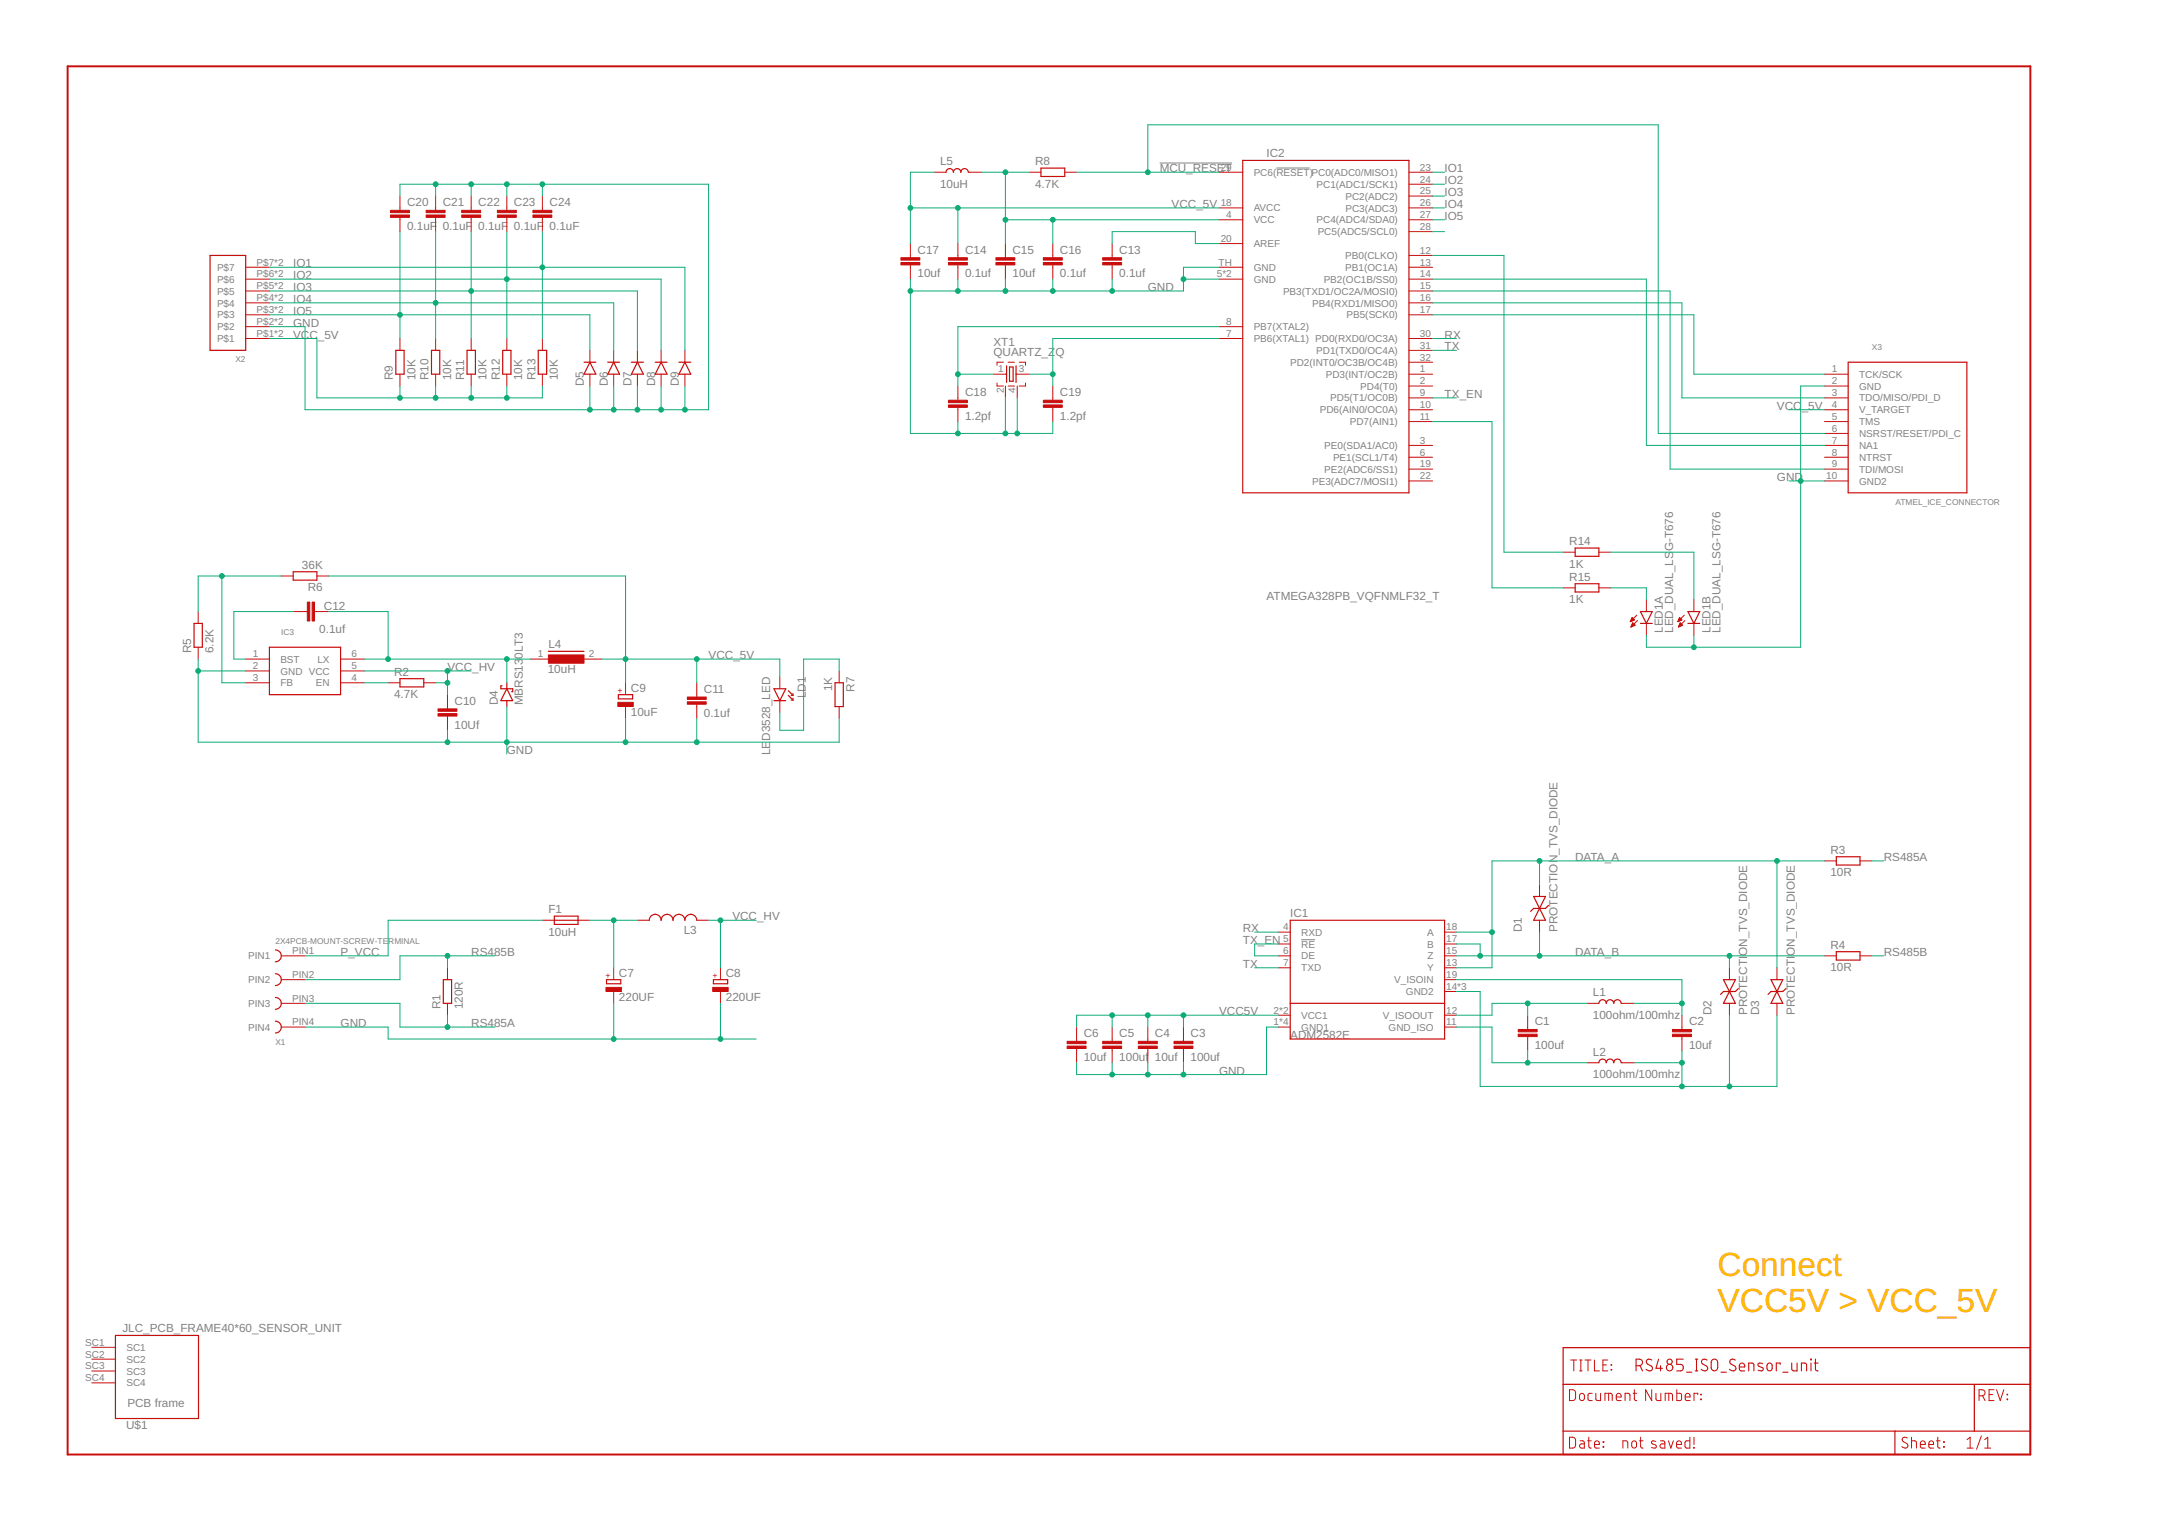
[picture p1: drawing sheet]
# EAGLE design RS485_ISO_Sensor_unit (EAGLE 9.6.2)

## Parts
C1  100uf  SMD_C0603  [0603]
C2  10uf  SMD_C0603  [0603]
C3  100uf  SMD_C0603  [0603]
C4  10uf  SMD_C0603  [0603]
C5  100uf  SMD_C0603  [0603]
C6  10uf  SMD_C0603  [0603]
C7  220UF  RADIAL_330UF_25V_8MM  [3.6MM]
C8  220UF  RADIAL_330UF_25V_8MM  [3.6MM]
C9  10uF  TANTAL_686_7343  [D/7343-31R]
C10  10Uf  SMD_C1206  [1206]
C11  0.1uf  SMD_C0603  [0603]
C12  0.1uf  SMD_C0603  [0603]
C13  0.1uf  SMD_C0603  [0603]
C14  0.1uf  SMD_C0603  [0603]
C15  10uf  SMD_C3528  [3528]
C16  0.1uf  SMD_C0603  [0603]
C17  10uf  SMD_C3528  [3528]
C18  1.2pf  SMD_C0603  [0603]
C19  1.2pf  SMD_C0603  [0603]
C20  0.1uF  SMD_C0603  [0603]
C21  0.1uF  SMD_C0603  [0603]
C22  0.1uF  SMD_C0603  [0603]
C23  0.1uF  SMD_C0603  [0603]
C24  0.1uF  SMD_C0603  [0603]
D1  PROTECTION_TVS_DIODE  [SMA403D]
D2  PROTECTION_TVS_DIODE  [SMA403D]
D3  PROTECTION_TVS_DIODE  [SMA403D]
D4  MBRS130LT3  [SMB]
D5  L1N4148WT1GSOD123_GALILE0_SMALL  [SOD-123_MINI-SMA]
D6  L1N4148WT1GSOD123_GALILE0_SMALL  [SOD-123_MINI-SMA]
D7  L1N4148WT1GSOD123_GALILE0_SMALL  [SOD-123_MINI-SMA]
D8  L1N4148WT1GSOD123_GALILE0_SMALL  [SOD-123_MINI-SMA]
D9  L1N4148WT1GSOD123_GALILE0_SMALL  [SOD-123_MINI-SMA]
F1  10uH  SMD_FUSE  [SMD_2410_FUSE_NOK]
IC1  ADM2582E  [SO20L]
IC2  ATMEGA328PB_VQFNMLF32_T  [MLF32-TH]
IC3  BD9G101G_SOT23(6)  [SOT-23(6)]
L1  100ohm/100mhz  SMD_L  [0805]
L2  100ohm/100mhz  SMD_L  [0805]
L3  L-US0207/2V  [0207/2V]
L4  10uH  DR74  [DR74]
L5  10uH  SMD_L  [0805]
LD1  LED3528_LED  [3528]
LED1  LED_DUAL_LSG-T676  [P-LCC4-0]
R1  120R  R-EU_0204/5  [0204/5]
R2  4.7K  SMD_R0603  [0603]
R3  10R  SMD_R1206  [1206]
R4  10R  SMD_R1206  [1206]
R5  6.2K  SMD_R0603  [0603]
R6  36K  SMD_R0603  [0603]
R7  1K  SMD_R0603  [0603]
R8  4.7K  SMD_R0603  [0603]
R9  10K  SMD_R0603  [0603]
R10  10K  SMD_R0603  [0603]
R11  10K  SMD_R0603  [0603]
R12  10K  SMD_R0603  [0603]
R13  10K  SMD_R0603  [0603]
R14  1K  SMD_R0603  [0603]
R15  1K  SMD_R0603  [0603]
U$1  JLC_PCB_FRAME40*60_SENSOR_UNIT  [40X60_SENSOR_UNIT]
X1  2X4PCB-MOUNT-SCREW-TERMINAL  [2X4PCB-MOUNT-SCREW-TERMINAL]
X2  WAGO250_X7  [WAGO250_FP_7X]
X3  ATMEL_ICE_CONNECTOR  [MINI10P_SPI/JTAG/PDI]
XT1  QUARTZ_ZQ  [QUARTZ_3X3MM]

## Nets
!MCU_RESET: IC2.29(PC6(!RESET!)) R8.2 X3.6(NSRST/RESET/PDI_C)
AREF: C13.1 IC2.20(AREF)
AVCC: C14.1 C17.M IC2.18(AVCC) L5.1
DATA_A: D1.P$2(C) D3.P$2(C) IC1.13(Y) IC1.18(A) R3.1
DATA_B: D1.P$1(A) D2.P$2(C) IC1.15(Z) IC1.17(B) R4.1
GND: C3.2 C4.2 C5.2 C6.2 C7.P$1(-) C8.P$1(-) C9.- C10.2 C11.2 C13.2 C14.2 C15.P C16.2 C17.P C18.2 C19.2 C20.1 C21.1 C22.1 C23.1 C24.1 D4.A D5.A D6.A D7.A D8.A D9.A IC1.1(GND1) IC1.3(GND1) IC1.9(GND1) IC1.10(GND1) IC2.5(GND) IC2.21(GND) IC2.TH(GND) IC3.2(GND) LED1.1(A:C) LED1.3(B:C) R5.1 R7.2 X1.PIN4 X2.P$2 X2.U$2 X3.2(GND) X3.10(GND2) XT1.2 XT1.4
GND2: C2.2 D2.P$1(A) D3.P$1(A) IC1.14(GND2) IC1.16(GND2) IC1.20(GND2) L2.2
IO1: C24.2 D9.C IC2.23(PC0(ADC0/MISO1)) R13.2 X2.P$7 X2.U$7
IO2: C23.2 D8.C IC2.24(PC1(ADC1/SCK1)) R12.2 X2.P$6 X2.U$6
IO3: C22.2 D7.C IC2.25(PC2(ADC2)) R11.2 X2.P$5 X2.U$5
IO4: C21.2 D6.C IC2.26(PC3(ADC3)) R10.2 X2.P$4 X2.U$4
IO5: C20.2 D5.C IC2.27(PC4(ADC4/SDA0)) R9.2 X2.P$3 X2.U$3
N$1: C7.P$2(+) F1.P$2 L3.1
N$2: IC3.4(EN) R2.1
N$3: C1.1 IC1.12(V_ISOOUT) L1.1
N$4: C2.1 IC1.19(V_ISOIN) L1.2
N$5: C1.2 IC1.11(GND_ISO) L2.1
N$6: C12.1 IC3.1(BST)
N$7: IC3.3(FB) R5.2 R6.2
N$8: C12.2 D4.C IC3.6(LX) L4.1
N$9: LED1.2(A:A) R15.2
N$10: LED1.4(B:A) R14.2
N$11: IC2.12(PB0(CLKO)) R14.1
N$12: LD1.M(K) R7.1
N$13: IC2.17(PB5(SCK0)) X3.1(TCK/SCK)
N$14: IC2.16(PB4(RXD1/MISO0)) X3.3(TDO/MISO/PDI_D)
N$15: IC2.15(PB3(TXD1/OC2A/MOSI0)) X3.9(TDI/MOSI)
N$16: IC2.11(PD7(AIN1)) R15.1
N$17: IC2.14(PB2(OC1B/SS0)) X3.7(NA1)
N$18: C18.1 IC2.8(PB7(XTAL2)) XT1.1
N$19: C19.1 IC2.7(PB6(XTAL1)) XT1.3
N$23: IC2.28(PC5(ADC5/SCL0))
P_VCC: F1.P$1 X1.PIN1
RS485A: R1.1 R3.2 X1.PIN3
RS485B: R1.2 R4.2 X1.PIN2
RX: IC1.4(RXD) IC2.30(PD0(RXD0/OC3A))
TX: IC1.7(TXD) IC2.31(PD1(TXD0/OC4A))
TX_EN: IC1.5(!RE) IC1.6(DE) IC2.9(PD5(T1/OC0B))
VCC5V: C3.1 C4.1 C5.1 C6.1 IC1.2(VCC1) IC1.8(VCC1)
VCC_5V: C9.+ C11.1 C15.M C16.1 IC2.4(VCC) L4.2 L5.2 LD1.P(A) R6.1 R8.1 R9.1 R10.1 R11.1 R12.1 R13.1 X2.P$1 X2.U$1 X3.4(V_TARGET)
VCC_HV: C8.P$2(+) C10.1 IC3.5(VCC) L3.2 R2.2
Unconnected: IC2.1(PD3(INT/OC2B)) IC2.2(PD4(T0)) IC2.3(PE0(SDA1/AC0)) IC2.6(PE1(SCL1/T4)) IC2.10(PD6(AIN0/OC0A)) IC2.13(PB1(OC1A)) IC2.19(PE2(ADC6/SS1)) IC2.22(PE3(ADC7/MOSI1)) IC2.32(PD2(INT0/OC3B/OC4B)) U$1.SC1 U$1.SC2 U$1.SC3 U$1.SC4 X3.5(TMS) X3.8(NTRST)

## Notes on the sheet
- Connect 
  VCC5V > VCC_5V
